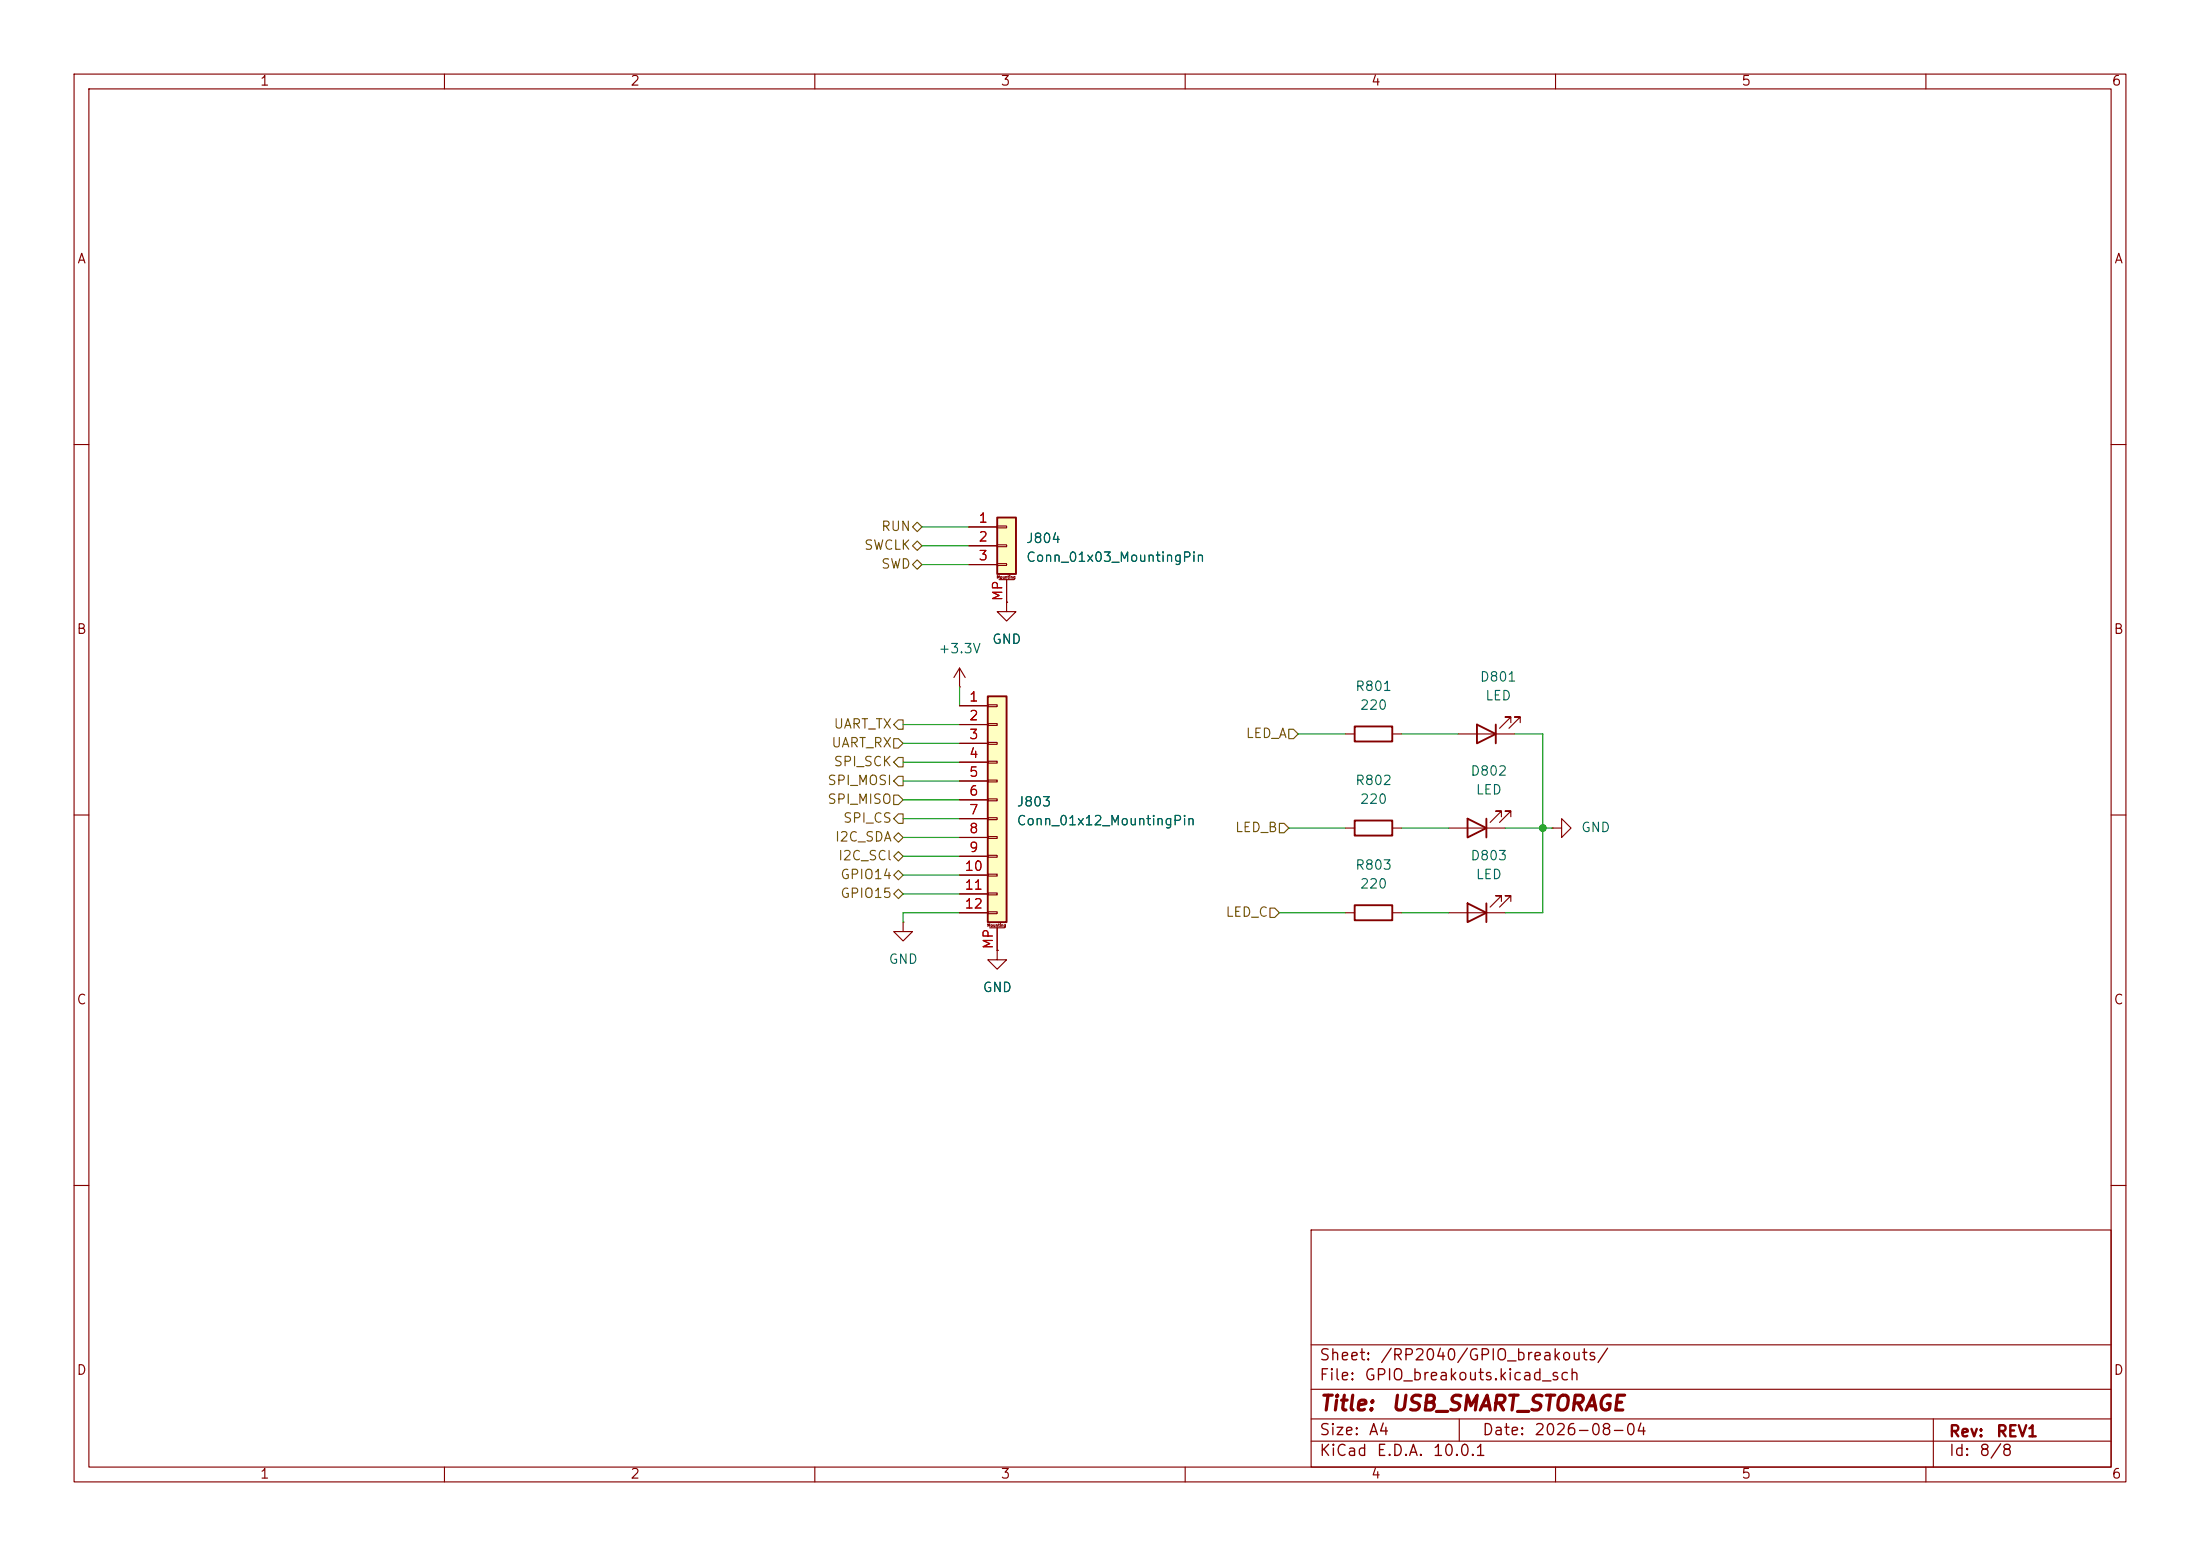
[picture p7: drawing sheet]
(kicad_sch
 (version 20260306)
 (generator "eeschema")
 (generator_version "10.0")
 (paper "A4")
 (title_block
  (title "USB_SMART_STORAGE")
  (date "2026-08-04")
  (rev "REV1"))
 (lib_symbols
  (symbol "Connector_Generic_MountingPin:Conn_01x03_MountingPin"
   (pin_names
    (offset 1.016) (hide yes)) (exclude_from_sim no) (in_bom yes) (on_board yes)
   (in_pos_files yes)
   (duplicate_pin_numbers_are_jumpers no)
   (property "Reference" "J" (at 0 5.08 0) (show_name no) (do_not_autoplace no) (effects (font (size 1.27 1.27))))
   (property "Value" "Conn_01x03_MountingPin" (at 1.27 -5.08 0) (show_name no) (do_not_autoplace no) (effects (font (size 1.27 1.27)) (justify left)))
   (property "Footprint" "" (at 0 0 0) (show_name no) (do_not_autoplace no) (hide yes) (effects (font (size 1.27 1.27))))
   (property "Datasheet" "" (at 0 0 0) (show_name no) (do_not_autoplace no) (hide yes) (effects (font (size 1.27 1.27))))
   (property "Description" "Generic connectable mounting pin connector, single row, 01x03, script generated (kicad-library-utils/schlib/autogen/connector/)" (at 0 0 0) (show_name no) (do_not_autoplace no) (hide yes) (effects (font (size 1.27 1.27))))
   (symbol "Conn_01x03_MountingPin_1_1"
    (rectangle (start -1.27 3.81) (end 1.27 -3.81) (stroke (width 0.254) (type default)) (fill (type background)))
    (rectangle (start -1.27 2.667) (end 0 2.413) (stroke (width 0.1524) (type default)) (fill (type none)))
    (rectangle (start -1.27 0.127) (end 0 -0.127) (stroke (width 0.1524) (type default)) (fill (type none)))
    (rectangle (start -1.27 -2.413) (end 0 -2.667) (stroke (width 0.1524) (type default)) (fill (type none)))
    (polyline (pts (xy -1.016 -4.572) (xy 1.016 -4.572)) (stroke (width 0.1524) (type default)) (fill (type none)))
    (text "Mounting" (at 0 -4.191 0) (effects (font (size 0.381 0.381))))
    (pin passive line (at -5.08 2.54 0) (length 3.81) (name "Pin_1" (effects (font (size 1.27 1.27)))) (number "1" (effects (font (size 1.27 1.27)))))
    (pin passive line (at -5.08 0 0) (length 3.81) (name "Pin_2" (effects (font (size 1.27 1.27)))) (number "2" (effects (font (size 1.27 1.27)))))
    (pin passive line (at -5.08 -2.54 0) (length 3.81) (name "Pin_3" (effects (font (size 1.27 1.27)))) (number "3" (effects (font (size 1.27 1.27)))))
    (pin passive line (at 0 -7.62 90) (length 3.048) (name "MountPin" (effects (font (size 1.27 1.27)))) (number "MP" (effects (font (size 1.27 1.27))))))
   (embedded_fonts no))
  (symbol "Connector_Generic_MountingPin:Conn_01x12_MountingPin"
   (pin_names
    (offset 1.016) (hide yes)) (exclude_from_sim no) (in_bom yes) (on_board yes)
   (in_pos_files yes)
   (duplicate_pin_numbers_are_jumpers no)
   (property "Reference" "J" (at 0 15.24 0) (show_name no) (do_not_autoplace no) (effects (font (size 1.27 1.27))))
   (property "Value" "Conn_01x12_MountingPin" (at 1.27 -17.78 0) (show_name no) (do_not_autoplace no) (effects (font (size 1.27 1.27)) (justify left)))
   (property "Footprint" "" (at 0 0 0) (show_name no) (do_not_autoplace no) (hide yes) (effects (font (size 1.27 1.27))))
   (property "Datasheet" "" (at 0 0 0) (show_name no) (do_not_autoplace no) (hide yes) (effects (font (size 1.27 1.27))))
   (property "Description" "Generic connectable mounting pin connector, single row, 01x12, script generated (kicad-library-utils/schlib/autogen/connector/)" (at 0 0 0) (show_name no) (do_not_autoplace no) (hide yes) (effects (font (size 1.27 1.27))))
   (symbol "Conn_01x12_MountingPin_1_1"
    (rectangle (start -1.27 13.97) (end 1.27 -16.51) (stroke (width 0.254) (type default)) (fill (type background)))
    (rectangle (start -1.27 12.827) (end 0 12.573) (stroke (width 0.1524) (type default)) (fill (type none)))
    (rectangle (start -1.27 10.287) (end 0 10.033) (stroke (width 0.1524) (type default)) (fill (type none)))
    (rectangle (start -1.27 7.747) (end 0 7.493) (stroke (width 0.1524) (type default)) (fill (type none)))
    (rectangle (start -1.27 5.207) (end 0 4.953) (stroke (width 0.1524) (type default)) (fill (type none)))
    (rectangle (start -1.27 2.667) (end 0 2.413) (stroke (width 0.1524) (type default)) (fill (type none)))
    (rectangle (start -1.27 0.127) (end 0 -0.127) (stroke (width 0.1524) (type default)) (fill (type none)))
    (rectangle (start -1.27 -2.413) (end 0 -2.667) (stroke (width 0.1524) (type default)) (fill (type none)))
    (rectangle (start -1.27 -4.953) (end 0 -5.207) (stroke (width 0.1524) (type default)) (fill (type none)))
    (rectangle (start -1.27 -7.493) (end 0 -7.747) (stroke (width 0.1524) (type default)) (fill (type none)))
    (rectangle (start -1.27 -10.033) (end 0 -10.287) (stroke (width 0.1524) (type default)) (fill (type none)))
    (rectangle (start -1.27 -12.573) (end 0 -12.827) (stroke (width 0.1524) (type default)) (fill (type none)))
    (rectangle (start -1.27 -15.113) (end 0 -15.367) (stroke (width 0.1524) (type default)) (fill (type none)))
    (polyline (pts (xy -1.016 -17.272) (xy 1.016 -17.272)) (stroke (width 0.1524) (type default)) (fill (type none)))
    (text "Mounting" (at 0 -16.891 0) (effects (font (size 0.381 0.381))))
    (pin passive line (at -5.08 12.7 0) (length 3.81) (name "Pin_1" (effects (font (size 1.27 1.27)))) (number "1" (effects (font (size 1.27 1.27)))))
    (pin passive line (at -5.08 10.16 0) (length 3.81) (name "Pin_2" (effects (font (size 1.27 1.27)))) (number "2" (effects (font (size 1.27 1.27)))))
    (pin passive line (at -5.08 7.62 0) (length 3.81) (name "Pin_3" (effects (font (size 1.27 1.27)))) (number "3" (effects (font (size 1.27 1.27)))))
    (pin passive line (at -5.08 5.08 0) (length 3.81) (name "Pin_4" (effects (font (size 1.27 1.27)))) (number "4" (effects (font (size 1.27 1.27)))))
    (pin passive line (at -5.08 2.54 0) (length 3.81) (name "Pin_5" (effects (font (size 1.27 1.27)))) (number "5" (effects (font (size 1.27 1.27)))))
    (pin passive line (at -5.08 0 0) (length 3.81) (name "Pin_6" (effects (font (size 1.27 1.27)))) (number "6" (effects (font (size 1.27 1.27)))))
    (pin passive line (at -5.08 -2.54 0) (length 3.81) (name "Pin_7" (effects (font (size 1.27 1.27)))) (number "7" (effects (font (size 1.27 1.27)))))
    (pin passive line (at -5.08 -5.08 0) (length 3.81) (name "Pin_8" (effects (font (size 1.27 1.27)))) (number "8" (effects (font (size 1.27 1.27)))))
    (pin passive line (at -5.08 -7.62 0) (length 3.81) (name "Pin_9" (effects (font (size 1.27 1.27)))) (number "9" (effects (font (size 1.27 1.27)))))
    (pin passive line (at -5.08 -10.16 0) (length 3.81) (name "Pin_10" (effects (font (size 1.27 1.27)))) (number "10" (effects (font (size 1.27 1.27)))))
    (pin passive line (at -5.08 -12.7 0) (length 3.81) (name "Pin_11" (effects (font (size 1.27 1.27)))) (number "11" (effects (font (size 1.27 1.27)))))
    (pin passive line (at -5.08 -15.24 0) (length 3.81) (name "Pin_12" (effects (font (size 1.27 1.27)))) (number "12" (effects (font (size 1.27 1.27)))))
    (pin passive line (at 0 -20.32 90) (length 3.048) (name "MountPin" (effects (font (size 1.27 1.27)))) (number "MP" (effects (font (size 1.27 1.27))))))
   (embedded_fonts no))
  (symbol "Device:LED"
   (pin_numbers (hide yes))
   (pin_names
    (offset 1.016) (hide yes)) (exclude_from_sim no) (in_bom yes) (on_board yes)
   (in_pos_files yes)
   (duplicate_pin_numbers_are_jumpers no)
   (property "Reference" "D" (at 0 2.54 0) (show_name no) (do_not_autoplace no) (effects (font (size 1.27 1.27))))
   (property "Value" "LED" (at 0 -2.54 0) (show_name no) (do_not_autoplace no) (effects (font (size 1.27 1.27))))
   (property "Footprint" "" (at 0 0 0) (show_name no) (do_not_autoplace no) (hide yes) (effects (font (size 1.27 1.27))))
   (property "Datasheet" "" (at 0 0 0) (show_name no) (do_not_autoplace no) (hide yes) (effects (font (size 1.27 1.27))))
   (property "Description" "Light emitting diode" (at 0 0 0) (show_name no) (do_not_autoplace no) (hide yes) (effects (font (size 1.27 1.27))))
   (property "Sim.Pins" "1=K 2=A" (at 0 0 0) (show_name no) (do_not_autoplace no) (hide yes) (effects (font (size 1.27 1.27))))
   (symbol "LED_0_1"
    (polyline (pts (xy -3.048 -0.762) (xy -4.572 -2.286) (xy -3.81 -2.286) (xy -4.572 -2.286) (xy -4.572 -1.524)) (stroke (width 0) (type default)) (fill (type none)))
    (polyline (pts (xy -1.778 -0.762) (xy -3.302 -2.286) (xy -2.54 -2.286) (xy -3.302 -2.286) (xy -3.302 -1.524)) (stroke (width 0) (type default)) (fill (type none)))
    (polyline (pts (xy -1.27 0) (xy 1.27 0)) (stroke (width 0) (type default)) (fill (type none)))
    (polyline (pts (xy -1.27 -1.27) (xy -1.27 1.27)) (stroke (width 0.254) (type default)) (fill (type none)))
    (polyline (pts (xy 1.27 -1.27) (xy 1.27 1.27) (xy -1.27 0) (xy 1.27 -1.27)) (stroke (width 0.254) (type default)) (fill (type none))))
   (symbol "LED_1_1"
    (pin passive line (at -3.81 0 0) (length 2.54) (name "K" (effects (font (size 1.27 1.27)))) (number "1" (effects (font (size 1.27 1.27)))))
    (pin passive line (at 3.81 0 180) (length 2.54) (name "A" (effects (font (size 1.27 1.27)))) (number "2" (effects (font (size 1.27 1.27))))))
   (embedded_fonts no))
  (symbol "Device:R"
   (pin_numbers (hide yes))
   (pin_names
    (offset 0)) (exclude_from_sim no) (in_bom yes) (on_board yes)
   (in_pos_files yes)
   (duplicate_pin_numbers_are_jumpers no)
   (property "Reference" "R" (at 2.032 0 90) (show_name no) (do_not_autoplace no) (effects (font (size 1.27 1.27))))
   (property "Value" "R" (at 0 0 90) (show_name no) (do_not_autoplace no) (effects (font (size 1.27 1.27))))
   (property "Footprint" "" (at -1.778 0 90) (show_name no) (do_not_autoplace no) (hide yes) (effects (font (size 1.27 1.27))))
   (property "Datasheet" "" (at 0 0 0) (show_name no) (do_not_autoplace no) (hide yes) (effects (font (size 1.27 1.27))))
   (property "Description" "Resistor" (at 0 0 0) (show_name no) (do_not_autoplace no) (hide yes) (effects (font (size 1.27 1.27))))
   (symbol "R_0_1"
    (rectangle (start -1.016 -2.54) (end 1.016 2.54) (stroke (width 0.254) (type default)) (fill (type none))))
   (symbol "R_1_1"
    (pin passive line (at 0 3.81 270) (length 1.27) (name "" (effects (font (size 1.27 1.27)))) (number "1" (effects (font (size 1.27 1.27)))))
    (pin passive line (at 0 -3.81 90) (length 1.27) (name "" (effects (font (size 1.27 1.27)))) (number "2" (effects (font (size 1.27 1.27))))))
   (embedded_fonts no))
  (symbol "power:+3.3V"
   (power global)
   (pin_numbers (hide yes))
   (pin_names
    (offset 0) (hide yes)) (exclude_from_sim no) (in_bom yes) (on_board yes)
   (in_pos_files yes)
   (duplicate_pin_numbers_are_jumpers no)
   (property "Reference" "#PWR" (at 0 -3.81 0) (show_name no) (do_not_autoplace no) (hide yes) (effects (font (size 1.27 1.27))))
   (property "Value" "+3.3V" (at 0 3.556 0) (show_name no) (do_not_autoplace no) (effects (font (size 1.27 1.27))))
   (property "Footprint" "" (at 0 0 0) (show_name no) (do_not_autoplace no) (hide yes) (effects (font (size 1.27 1.27))))
   (property "Datasheet" "" (at 0 0 0) (show_name no) (do_not_autoplace no) (hide yes) (effects (font (size 1.27 1.27))))
   (property "Description" "Power symbol creates a global label with name \"+3.3V\"" (at 0 0 0) (show_name no) (do_not_autoplace no) (hide yes) (effects (font (size 1.27 1.27))))
   (symbol "+3.3V_0_1"
    (polyline (pts (xy -0.762 1.27) (xy 0 2.54)) (stroke (width 0) (type default)) (fill (type none)))
    (polyline (pts (xy 0 2.54) (xy 0.762 1.27)) (stroke (width 0) (type default)) (fill (type none)))
    (polyline (pts (xy 0 0) (xy 0 2.54)) (stroke (width 0) (type default)) (fill (type none))))
   (symbol "+3.3V_1_1"
    (pin power_in line (at 0 0 90) (length 0) (name "" (effects (font (size 1.27 1.27)))) (number "1" (effects (font (size 1.27 1.27))))))
   (embedded_fonts no))
  (symbol "power:GND"
   (power global)
   (pin_numbers (hide yes))
   (pin_names
    (offset 0) (hide yes)) (exclude_from_sim no) (in_bom yes) (on_board yes)
   (in_pos_files yes)
   (duplicate_pin_numbers_are_jumpers no)
   (property "Reference" "#PWR" (at 0 -6.35 0) (show_name no) (do_not_autoplace no) (hide yes) (effects (font (size 1.27 1.27))))
   (property "Value" "GND" (at 0 -3.81 0) (show_name no) (do_not_autoplace no) (effects (font (size 1.27 1.27))))
   (property "Footprint" "" (at 0 0 0) (show_name no) (do_not_autoplace no) (hide yes) (effects (font (size 1.27 1.27))))
   (property "Datasheet" "" (at 0 0 0) (show_name no) (do_not_autoplace no) (hide yes) (effects (font (size 1.27 1.27))))
   (property "Description" "Power symbol creates a global label with name \"GND\" , ground" (at 0 0 0) (show_name no) (do_not_autoplace no) (hide yes) (effects (font (size 1.27 1.27))))
   (symbol "GND_0_1"
    (polyline (pts (xy 0 0) (xy 0 -1.27) (xy 1.27 -1.27) (xy 0 -2.54) (xy -1.27 -1.27) (xy 0 -1.27)) (stroke (width 0) (type default)) (fill (type none))))
   (symbol "GND_1_1"
    (pin power_in line (at 0 0 270) (length 0) (name "" (effects (font (size 1.27 1.27)))) (number "1" (effects (font (size 1.27 1.27))))))
   (embedded_fonts no)))
 (junction
  (at 208.28 111.76)
  (diameter 0)
  (color 0 0 0 0))
 (wire
  (pts (xy 172.72 123.19) (xy 181.61 123.19))
  (stroke (width 0) (type default)))
 (wire
  (pts (xy 121.92 110.49) (xy 129.54 110.49))
  (stroke (width 0) (type default)))
 (wire
  (pts (xy 189.23 99.06) (xy 196.85 99.06))
  (stroke (width 0) (type default)))
 (wire
  (pts (xy 124.46 73.66) (xy 130.81 73.66))
  (stroke (width 0) (type default)))
 (wire
  (pts (xy 124.46 71.12) (xy 130.81 71.12))
  (stroke (width 0) (type default)))
 (wire
  (pts (xy 121.92 113.03) (xy 129.54 113.03))
  (stroke (width 0) (type default)))
 (wire
  (pts (xy 189.23 123.19) (xy 195.58 123.19))
  (stroke (width 0) (type default)))
 (wire
  (pts (xy 208.28 111.76) (xy 208.28 123.19))
  (stroke (width 0) (type default)))
 (wire
  (pts (xy 204.47 99.06) (xy 208.28 99.06))
  (stroke (width 0) (type default)))
 (wire
  (pts (xy 121.92 107.95) (xy 129.54 107.95))
  (stroke (width 0) (type default)))
 (wire
  (pts (xy 129.54 92.71) (xy 129.54 95.25))
  (stroke (width 0) (type default)))
 (wire
  (pts (xy 208.28 111.76) (xy 209.55 111.76))
  (stroke (width 0) (type default)))
 (wire
  (pts (xy 121.92 102.87) (xy 129.54 102.87))
  (stroke (width 0) (type default)))
 (wire
  (pts (xy 121.92 100.33) (xy 129.54 100.33))
  (stroke (width 0) (type default)))
 (wire
  (pts (xy 121.92 115.57) (xy 129.54 115.57))
  (stroke (width 0) (type default)))
 (wire
  (pts (xy 121.92 97.79) (xy 129.54 97.79))
  (stroke (width 0) (type default)))
 (wire
  (pts (xy 208.28 123.19) (xy 203.2 123.19))
  (stroke (width 0) (type default)))
 (wire
  (pts (xy 121.92 123.19) (xy 129.54 123.19))
  (stroke (width 0) (type default)))
 (wire
  (pts (xy 121.92 124.46) (xy 121.92 123.19))
  (stroke (width 0) (type default)))
 (wire
  (pts (xy 121.92 120.65) (xy 129.54 120.65))
  (stroke (width 0) (type default)))
 (wire
  (pts (xy 124.46 76.2) (xy 130.81 76.2))
  (stroke (width 0) (type default)))
 (wire
  (pts (xy 121.92 105.41) (xy 129.54 105.41))
  (stroke (width 0) (type default)))
 (wire
  (pts (xy 208.28 99.06) (xy 208.28 111.76))
  (stroke (width 0) (type default)))
 (wire
  (pts (xy 173.99 111.76) (xy 181.61 111.76))
  (stroke (width 0) (type default)))
 (wire
  (pts (xy 175.26 99.06) (xy 181.61 99.06))
  (stroke (width 0) (type default)))
 (wire
  (pts (xy 121.92 118.11) (xy 129.54 118.11))
  (stroke (width 0) (type default)))
 (wire
  (pts (xy 189.23 111.76) (xy 195.58 111.76))
  (stroke (width 0) (type default)))
 (wire
  (pts (xy 203.2 111.76) (xy 208.28 111.76))
  (stroke (width 0) (type default)))
 (hierarchical_label "SPI_MOSI"
  (shape output)
  (at 121.92 105.41 180)
  (effects (font (size 1.27 1.27)) (justify right)))
 (hierarchical_label "UART_TX"
  (shape output)
  (at 121.92 97.79 180)
  (effects (font (size 1.27 1.27)) (justify right)))
 (hierarchical_label "I2C_SCl"
  (shape bidirectional)
  (at 121.92 115.57 180)
  (effects (font (size 1.27 1.27)) (justify right)))
 (hierarchical_label "SWCLK"
  (shape bidirectional)
  (at 124.46 73.66 180)
  (effects (font (size 1.27 1.27)) (justify right)))
 (hierarchical_label "SPI_MISO"
  (shape input)
  (at 121.92 107.95 180)
  (effects (font (size 1.27 1.27)) (justify right)))
 (hierarchical_label "LED_A"
  (shape input)
  (at 175.26 99.06 180)
  (effects (font (size 1.27 1.27)) (justify right)))
 (hierarchical_label "LED_C"
  (shape input)
  (at 172.72 123.19 180)
  (effects (font (size 1.27 1.27)) (justify right)))
 (hierarchical_label "SPI_SCK"
  (shape output)
  (at 121.92 102.87 180)
  (effects (font (size 1.27 1.27)) (justify right)))
 (hierarchical_label "GPIO15"
  (shape bidirectional)
  (at 121.92 120.65 180)
  (effects (font (size 1.27 1.27)) (justify right)))
 (hierarchical_label "GPIO14"
  (shape bidirectional)
  (at 121.92 118.11 180)
  (effects (font (size 1.27 1.27)) (justify right)))
 (hierarchical_label "RUN"
  (shape bidirectional)
  (at 124.46 71.12 180)
  (effects (font (size 1.27 1.27)) (justify right)))
 (hierarchical_label "LED_B"
  (shape input)
  (at 173.99 111.76 180)
  (effects (font (size 1.27 1.27)) (justify right)))
 (hierarchical_label "SWD"
  (shape bidirectional)
  (at 124.46 76.2 180)
  (effects (font (size 1.27 1.27)) (justify right)))
 (hierarchical_label "UART_RX"
  (shape input)
  (at 121.92 100.33 180)
  (effects (font (size 1.27 1.27)) (justify right)))
 (hierarchical_label "I2C_SDA"
  (shape bidirectional)
  (at 121.92 113.03 180)
  (effects (font (size 1.27 1.27)) (justify right)))
 (hierarchical_label "SPI_CS"
  (shape output)
  (at 121.92 110.49 180)
  (effects (font (size 1.27 1.27)) (justify right)))
 (symbol
  (lib_id "Device:R")
  (at 185.42 99.06 270)
  (unit 1)
  (body_style 1)
  (exclude_from_sim no)
  (in_bom yes)
  (on_board yes)
  (in_pos_files yes)
  (dnp no)
  (fields_autoplaced yes)
  (property "Reference" "R801" (at 185.42 92.71 90) (show_name no) (do_not_autoplace no) (effects (font (size 1.27 1.27))))
  (property "Value" "220" (at 185.42 95.25 90) (show_name no) (do_not_autoplace no) (effects (font (size 1.27 1.27))))
  (property "Footprint" "Resistor_SMD:R_0402_1005Metric" (at 185.42 97.282 90) (hide yes) (show_name no) (do_not_autoplace no) (effects (font (size 1.27 1.27))))
  (property "Datasheet" "" (at 185.42 99.06 0) (hide yes) (show_name no) (do_not_autoplace no) (effects (font (size 1.27 1.27))))
  (property "Description" "Resistor" (at 185.42 99.06 0) (hide yes) (show_name no) (do_not_autoplace no) (effects (font (size 1.27 1.27))))
  (pin "1")
  (pin "2"))
 (symbol
  (lib_id "power:GND")
  (at 209.55 111.76 90)
  (unit 1)
  (body_style 1)
  (exclude_from_sim no)
  (in_bom yes)
  (on_board yes)
  (in_pos_files yes)
  (dnp no)
  (fields_autoplaced yes)
  (property "Reference" "#PWR0801" (at 215.9 111.76 0) (hide yes) (show_name no) (do_not_autoplace no) (effects (font (size 1.27 1.27))))
  (property "Value" "GND" (at 213.36 111.7599 90) (show_name no) (do_not_autoplace no) (effects (font (size 1.27 1.27)) (justify right)))
  (property "Footprint" "" (at 209.55 111.76 0) (hide yes) (show_name no) (do_not_autoplace no) (effects (font (size 1.27 1.27))))
  (property "Datasheet" "" (at 209.55 111.76 0) (hide yes) (show_name no) (do_not_autoplace no) (effects (font (size 1.27 1.27))))
  (property "Description" "Power symbol creates a global label with name \"GND\" , ground" (at 209.55 111.76 0) (hide yes) (show_name no) (do_not_autoplace no) (effects (font (size 1.27 1.27))))
  (pin "1"))
 (symbol
  (lib_id "Device:LED")
  (at 200.66 99.06 180)
  (unit 1)
  (body_style 1)
  (exclude_from_sim no)
  (in_bom yes)
  (on_board yes)
  (in_pos_files yes)
  (dnp no)
  (fields_autoplaced yes)
  (property "Reference" "D801" (at 202.2475 91.44 0) (show_name no) (do_not_autoplace no) (effects (font (size 1.27 1.27))))
  (property "Value" "LED" (at 202.2475 93.98 0) (show_name no) (do_not_autoplace no) (effects (font (size 1.27 1.27))))
  (property "Footprint" "LED_SMD:LED_0603_1608Metric" (at 200.66 99.06 0) (hide yes) (show_name no) (do_not_autoplace no) (effects (font (size 1.27 1.27))))
  (property "Datasheet" "" (at 200.66 99.06 0) (hide yes) (show_name no) (do_not_autoplace no) (effects (font (size 1.27 1.27))))
  (property "Description" "Light emitting diode" (at 200.66 99.06 0) (hide yes) (show_name no) (do_not_autoplace no) (effects (font (size 1.27 1.27))))
  (property "Sim.Pins" "1=K 2=A" (at 200.66 99.06 0) (hide yes) (show_name no) (do_not_autoplace no) (effects (font (size 1.27 1.27))))
  (pin "1")
  (pin "2"))
 (symbol
  (lib_id "power:GND")
  (at 135.89 81.28 0)
  (unit 1)
  (body_style 1)
  (exclude_from_sim no)
  (in_bom yes)
  (on_board yes)
  (in_pos_files yes)
  (dnp no)
  (fields_autoplaced yes)
  (property "Reference" "#PWR0805" (at 135.89 87.63 0) (hide yes) (show_name no) (do_not_autoplace no) (effects (font (size 1.27 1.27))))
  (property "Value" "GND" (at 135.89 86.36 0) (show_name no) (do_not_autoplace no) (effects (font (size 1.27 1.27))))
  (property "Footprint" "" (at 135.89 81.28 0) (hide yes) (show_name no) (do_not_autoplace no) (effects (font (size 1.27 1.27))))
  (property "Datasheet" "" (at 135.89 81.28 0) (hide yes) (show_name no) (do_not_autoplace no) (effects (font (size 1.27 1.27))))
  (property "Description" "Power symbol creates a global label with name \"GND\" , ground" (at 135.89 81.28 0) (hide yes) (show_name no) (do_not_autoplace no) (effects (font (size 1.27 1.27))))
  (pin "1"))
 (symbol
  (lib_id "power:GND")
  (at 121.92 124.46 0)
  (unit 1)
  (body_style 1)
  (exclude_from_sim no)
  (in_bom yes)
  (on_board yes)
  (in_pos_files yes)
  (dnp no)
  (fields_autoplaced yes)
  (property "Reference" "#PWR0803" (at 121.92 130.81 0) (hide yes) (show_name no) (do_not_autoplace no) (effects (font (size 1.27 1.27))))
  (property "Value" "GND" (at 121.92 129.54 0) (show_name no) (do_not_autoplace no) (effects (font (size 1.27 1.27))))
  (property "Footprint" "" (at 121.92 124.46 0) (hide yes) (show_name no) (do_not_autoplace no) (effects (font (size 1.27 1.27))))
  (property "Datasheet" "" (at 121.92 124.46 0) (hide yes) (show_name no) (do_not_autoplace no) (effects (font (size 1.27 1.27))))
  (property "Description" "Power symbol creates a global label with name \"GND\" , ground" (at 121.92 124.46 0) (hide yes) (show_name no) (do_not_autoplace no) (effects (font (size 1.27 1.27))))
  (pin "1"))
 (symbol
  (lib_id "Device:R")
  (at 185.42 111.76 90)
  (unit 1)
  (body_style 1)
  (exclude_from_sim no)
  (in_bom yes)
  (on_board yes)
  (in_pos_files yes)
  (dnp no)
  (fields_autoplaced yes)
  (property "Reference" "R802" (at 185.42 105.41 90) (show_name no) (do_not_autoplace no) (effects (font (size 1.27 1.27))))
  (property "Value" "220" (at 185.42 107.95 90) (show_name no) (do_not_autoplace no) (effects (font (size 1.27 1.27))))
  (property "Footprint" "Resistor_SMD:R_0402_1005Metric" (at 185.42 113.538 90) (hide yes) (show_name no) (do_not_autoplace no) (effects (font (size 1.27 1.27))))
  (property "Datasheet" "" (at 185.42 111.76 0) (hide yes) (show_name no) (do_not_autoplace no) (effects (font (size 1.27 1.27))))
  (property "Description" "Resistor" (at 185.42 111.76 0) (hide yes) (show_name no) (do_not_autoplace no) (effects (font (size 1.27 1.27))))
  (pin "1")
  (pin "2"))
 (symbol
  (lib_id "Device:LED")
  (at 199.39 111.76 180)
  (unit 1)
  (body_style 1)
  (exclude_from_sim no)
  (in_bom yes)
  (on_board yes)
  (in_pos_files yes)
  (dnp no)
  (fields_autoplaced yes)
  (property "Reference" "D802" (at 200.9775 104.14 0) (show_name no) (do_not_autoplace no) (effects (font (size 1.27 1.27))))
  (property "Value" "LED" (at 200.9775 106.68 0) (show_name no) (do_not_autoplace no) (effects (font (size 1.27 1.27))))
  (property "Footprint" "LED_SMD:LED_0603_1608Metric" (at 199.39 111.76 0) (hide yes) (show_name no) (do_not_autoplace no) (effects (font (size 1.27 1.27))))
  (property "Datasheet" "" (at 199.39 111.76 0) (hide yes) (show_name no) (do_not_autoplace no) (effects (font (size 1.27 1.27))))
  (property "Description" "Light emitting diode" (at 199.39 111.76 0) (hide yes) (show_name no) (do_not_autoplace no) (effects (font (size 1.27 1.27))))
  (property "Sim.Pins" "1=K 2=A" (at 199.39 111.76 0) (hide yes) (show_name no) (do_not_autoplace no) (effects (font (size 1.27 1.27))))
  (pin "1")
  (pin "2"))
 (symbol
  (lib_id "power:GND")
  (at 134.62 128.27 0)
  (unit 1)
  (body_style 1)
  (exclude_from_sim no)
  (in_bom yes)
  (on_board yes)
  (in_pos_files yes)
  (dnp no)
  (fields_autoplaced yes)
  (property "Reference" "#PWR0804" (at 134.62 134.62 0) (hide yes) (show_name no) (do_not_autoplace no) (effects (font (size 1.27 1.27))))
  (property "Value" "GND" (at 134.62 133.35 0) (show_name no) (do_not_autoplace no) (effects (font (size 1.27 1.27))))
  (property "Footprint" "" (at 134.62 128.27 0) (hide yes) (show_name no) (do_not_autoplace no) (effects (font (size 1.27 1.27))))
  (property "Datasheet" "" (at 134.62 128.27 0) (hide yes) (show_name no) (do_not_autoplace no) (effects (font (size 1.27 1.27))))
  (property "Description" "Power symbol creates a global label with name \"GND\" , ground" (at 134.62 128.27 0) (hide yes) (show_name no) (do_not_autoplace no) (effects (font (size 1.27 1.27))))
  (pin "1"))
 (symbol
  (lib_id "Connector_Generic_MountingPin:Conn_01x12_MountingPin")
  (at 134.62 107.95 0)
  (unit 1)
  (body_style 1)
  (exclude_from_sim no)
  (in_bom yes)
  (on_board yes)
  (in_pos_files yes)
  (dnp no)
  (fields_autoplaced yes)
  (property "Reference" "J803" (at 137.16 108.3055 0) (show_name no) (do_not_autoplace no) (effects (font (size 1.27 1.27)) (justify left)))
  (property "Value" "Conn_01x12_MountingPin" (at 137.16 110.8455 0) (show_name no) (do_not_autoplace no) (effects (font (size 1.27 1.27)) (justify left)))
  (property "Footprint" "Connector_JST:JST_SH_SM12B-SRSS-TB_1x12-1MP_P1.00mm_Horizontal" (at 134.62 107.95 0) (hide yes) (show_name no) (do_not_autoplace no) (effects (font (size 1.27 1.27))))
  (property "Datasheet" "" (at 134.62 107.95 0) (hide yes) (show_name no) (do_not_autoplace no) (effects (font (size 1.27 1.27))))
  (property "Description" "Generic connectable mounting pin connector, single row, 01x12, script generated (kicad-library-utils/schlib/autogen/connector/)" (at 134.62 107.95 0) (hide yes) (show_name no) (do_not_autoplace no) (effects (font (size 1.27 1.27))))
  (pin "12")
  (pin "6")
  (pin "7")
  (pin "11")
  (pin "1")
  (pin "8")
  (pin "MP")
  (pin "3")
  (pin "5")
  (pin "10")
  (pin "4")
  (pin "2")
  (pin "9"))
 (symbol
  (lib_id "power:+3.3V")
  (at 129.54 92.71 0)
  (unit 1)
  (body_style 1)
  (exclude_from_sim no)
  (in_bom yes)
  (on_board yes)
  (in_pos_files yes)
  (dnp no)
  (fields_autoplaced yes)
  (property "Reference" "#PWR0802" (at 129.54 96.52 0) (hide yes) (show_name no) (do_not_autoplace no) (effects (font (size 1.27 1.27))))
  (property "Value" "+3.3V" (at 129.54 87.63 0) (show_name no) (do_not_autoplace no) (effects (font (size 1.27 1.27))))
  (property "Footprint" "" (at 129.54 92.71 0) (hide yes) (show_name no) (do_not_autoplace no) (effects (font (size 1.27 1.27))))
  (property "Datasheet" "" (at 129.54 92.71 0) (hide yes) (show_name no) (do_not_autoplace no) (effects (font (size 1.27 1.27))))
  (property "Description" "Power symbol creates a global label with name \"+3.3V\"" (at 129.54 92.71 0) (hide yes) (show_name no) (do_not_autoplace no) (effects (font (size 1.27 1.27))))
  (pin "1"))
 (symbol
  (lib_id "Device:R")
  (at 185.42 123.19 90)
  (unit 1)
  (body_style 1)
  (exclude_from_sim no)
  (in_bom yes)
  (on_board yes)
  (in_pos_files yes)
  (dnp no)
  (fields_autoplaced yes)
  (property "Reference" "R803" (at 185.42 116.84 90) (show_name no) (do_not_autoplace no) (effects (font (size 1.27 1.27))))
  (property "Value" "220" (at 185.42 119.38 90) (show_name no) (do_not_autoplace no) (effects (font (size 1.27 1.27))))
  (property "Footprint" "Resistor_SMD:R_0402_1005Metric" (at 185.42 124.968 90) (hide yes) (show_name no) (do_not_autoplace no) (effects (font (size 1.27 1.27))))
  (property "Datasheet" "" (at 185.42 123.19 0) (hide yes) (show_name no) (do_not_autoplace no) (effects (font (size 1.27 1.27))))
  (property "Description" "Resistor" (at 185.42 123.19 0) (hide yes) (show_name no) (do_not_autoplace no) (effects (font (size 1.27 1.27))))
  (pin "1")
  (pin "2"))
 (symbol
  (lib_id "Device:LED")
  (at 199.39 123.19 180)
  (unit 1)
  (body_style 1)
  (exclude_from_sim no)
  (in_bom yes)
  (on_board yes)
  (in_pos_files yes)
  (dnp no)
  (fields_autoplaced yes)
  (property "Reference" "D803" (at 200.9775 115.57 0) (show_name no) (do_not_autoplace no) (effects (font (size 1.27 1.27))))
  (property "Value" "LED" (at 200.9775 118.11 0) (show_name no) (do_not_autoplace no) (effects (font (size 1.27 1.27))))
  (property "Footprint" "LED_SMD:LED_0603_1608Metric" (at 199.39 123.19 0) (hide yes) (show_name no) (do_not_autoplace no) (effects (font (size 1.27 1.27))))
  (property "Datasheet" "" (at 199.39 123.19 0) (hide yes) (show_name no) (do_not_autoplace no) (effects (font (size 1.27 1.27))))
  (property "Description" "Light emitting diode" (at 199.39 123.19 0) (hide yes) (show_name no) (do_not_autoplace no) (effects (font (size 1.27 1.27))))
  (property "Sim.Pins" "1=K 2=A" (at 199.39 123.19 0) (hide yes) (show_name no) (do_not_autoplace no) (effects (font (size 1.27 1.27))))
  (pin "1")
  (pin "2"))
 (symbol
  (lib_id "Connector_Generic_MountingPin:Conn_01x03_MountingPin")
  (at 135.89 73.66 0)
  (unit 1)
  (body_style 1)
  (exclude_from_sim no)
  (in_bom yes)
  (on_board yes)
  (in_pos_files yes)
  (dnp no)
  (fields_autoplaced yes)
  (property "Reference" "J804" (at 138.43 72.7455 0) (show_name no) (do_not_autoplace no) (effects (font (size 1.27 1.27)) (justify left)))
  (property "Value" "Conn_01x03_MountingPin" (at 138.43 75.2855 0) (show_name no) (do_not_autoplace no) (effects (font (size 1.27 1.27)) (justify left)))
  (property "Footprint" "Connector_JST:JST_GH_SM03B-GHS-TB_1x03-1MP_P1.25mm_Horizontal" (at 135.89 73.66 0) (hide yes) (show_name no) (do_not_autoplace no) (effects (font (size 1.27 1.27))))
  (property "Datasheet" "" (at 135.89 73.66 0) (hide yes) (show_name no) (do_not_autoplace no) (effects (font (size 1.27 1.27))))
  (property "Description" "Generic connectable mounting pin connector, single row, 01x03, script generated (kicad-library-utils/schlib/autogen/connector/)" (at 135.89 73.66 0) (hide yes) (show_name no) (do_not_autoplace no) (effects (font (size 1.27 1.27))))
  (pin "2")
  (pin "1")
  (pin "3")
  (pin "MP")))
